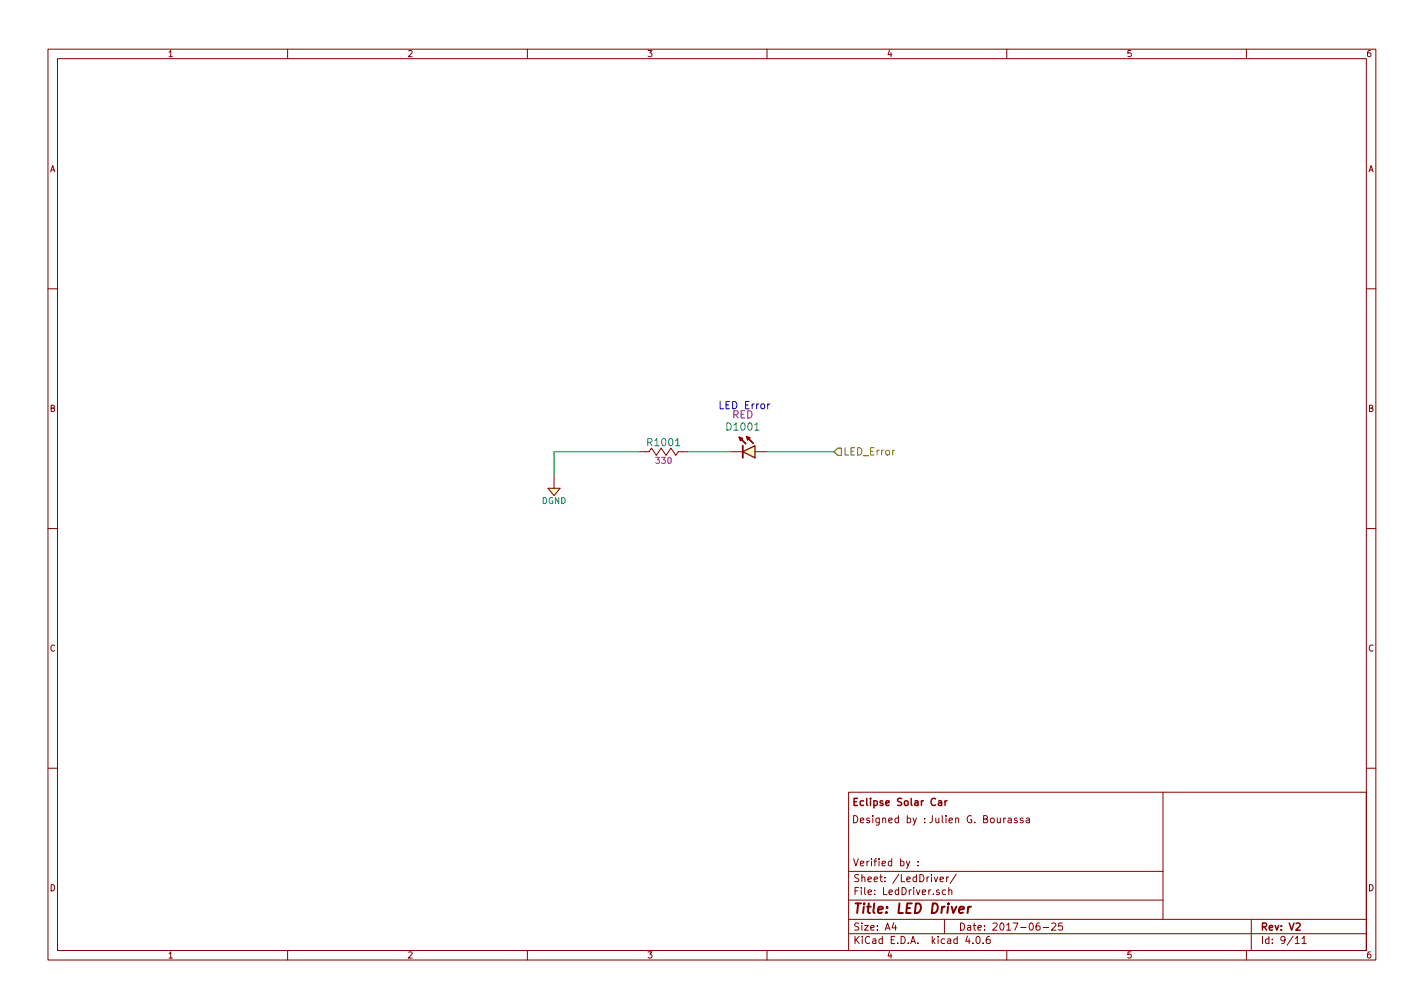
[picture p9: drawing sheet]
<svg xmlns="http://www.w3.org/2000/svg" width="297mm" height="210mm" viewBox="0 0 297 210" stroke-linecap="round" stroke-linejoin="round" font-family="sans-serif">
<g fill="none" stroke="#840000" stroke-width=".21">
<path d="M10 10.3h277v189.9h-277zM12 12.2h273v186.1h-273zM60 10.3v1.9M110 10.3v1.9M160 10.3v1.9M210 10.3v1.9M260 10.3v1.9M10 60.2h2M285 60.2h2M115.6 99.3v2.5h-1.3l1.3 1.6 1.2-1.6h-1.2M133.3 94.2h1.3M134.6 94.2h.8z"/>
<path d="M135.4 94.2l.5-.7 1 1.5 1-1.5 1 1.5 1.1-1.5 1 1.5 .5-.8M141.5 94.2h.7zM142.2 94.2h1.3M152.4 94.2h2.5M157.5 94.2h2.5M10 110.3h2M285 110.3h2M10 160.2h2M177 165.2h108v33.1h-108zM189.8 179.6l-.5 1.4-.2 .1M191.2 170.6l-.5 1.4-.3 .1M191.5 179.7v.1"/>
<path d="M192.9 171.5v.1M192.9 170.7v.1M212.2 170.7l-.4-.1-.2 .2 .1 .3 .5 .1v.3h-.6M213.4 170.7l-.4-.1-.2 .2 .1 .3 .5 .1v.3h-.6M214.1 170.7h.6v.9M214.7 171l-.5 .1-.2 .2 .2 .3 .5-.1M242.6 165.2v26.6M285 160.2h2M60 198.3v1.9M110 198.3v1.9M160 198.3v1.9M177 194.8h108"/>
<path d="M177 191.8h108M177 187.8h65.6M177 181.8h65.6M186.4 192.5l-.3 1h.9M186.8 193v1M191.5 180.5v.1M194.9 182.9l.3 1 .4-1M196.1 183.4l.7-.1-.1-.3-.4-.1-.2 .2 .1 .7h.5M197 191.8v3M197.3 185.7l-.5-.1-.3 .3 .1 .6 .2 .1 .5-.1M197.5 182.9v1M197.9 182.9l-.4 .3"/>
<path d="M197.9 185.7l.2-.1 .4 .1 .1 .9M197.9 185.1v1.5M199.5 182.3l-1.3 2M201.8 195.2l-.4 1.1h1M202.9 196.7v.1M203.8 195.4l.1-.1a.8 .8 0 0 1 .6 .8 .8 .8 0 0 1-.6 .7 .97 .97 0 0 1-.1-1.4zM205.1 196.7v.1M206.4 195.3l-.4 .1a1.11 1.11 0 0 0-.1 1.3l.4 .1 .2-.1 .1-.5-.3-.3-.4 .1-.2 .2M210 198.3v1.9M216.8 192.5l-.4 .1a1.11 1.11 0 0 0-.1 1.3l.4 .1 .2-.1 .1-.5-.3-.3-.4 .1-.2 .2M217.6 193.5h1.1M219.4 192.7l.6-.2 .2 .5-.9 1h.9"/>
<path d="M221.6 192.5h-.7l-.1 .7h.7l.2 .2-.1 .5-.2 .1-.6-.1M260 198.3v1.9M261 191.8v6.5M270.2 195.8l.4-.5v1.5M270.2 196.8h.8M271.6 195.8l.4-.5v1.5M271.6 196.8h.9"/>
</g>
<path d="M202 189.1l-.2 1.3M202.5 189.1l-.3 .1-.3 .3" fill="none" stroke="#840000" stroke-width=".41"/>
<path d="M195.8 167.1h.6v.9M196.4 167.4l-.5 .1-.2 .2 .2 .3 .5-.1M197.1 167v1M197.6 167l-.5 .3" fill="none" stroke="#840000" stroke-width=".3"/>
<path d="M160.1 84.2v1.1M160.6 84.2l-.5 .4" fill="none" stroke="#0000c2" stroke-width=".21"/>
<g fill="#ffffc2" stroke="#ffffc2" stroke-width=".21">
<path d="M154.9 94.2l2.6-1.2v2.5z"/>
<path d="M114.3 101.8h2.5l-1.2 1.6z"/>
</g>
<path d="M154.9 94.2l2.6-1.2v2.5z" fill="none" stroke="#840000" stroke-width=".25"/>
<path d="M154.9 93v2.5" fill="none" stroke="#840000" stroke-width=".38"/>
<g fill="#840000" stroke="#840000" stroke-width=".25">
<path d="M155.7 91.1l.8 .2-.5 .5-.3-.7 1.4 1.4z"/>
<path d="M154.2 91.2l.7 .2-.5 .5-.2-.7 1.4 1.4z"/>
</g>
<path d="M133.3 94.2h-17.7v5.1M143.5 94.2h8.9M160 94.2h14" fill="none" stroke="#008400" stroke-width=".21"/>
<path d="M174.8 93.5h.7v1.5h-.7l-.8-.8z" fill="none" stroke="#848400" stroke-width=".25"/>
<text font-size="2.8" fill="#840000" x="178" y="190.5">Title: LED Driver</text>
<text font-size="2.1" fill="#0000c2" x="149.9" y="85.3">LED Error</text>
<g font-size="2.1" fill="#008484">
<text x="151.8" y="89.8">D1001</text>
<text x="135.3" y="93.1">R1001</text>
</g>
<text font-size="2.1" fill="#840084" x="152.7" y="87.3">RED</text>
<text font-size="2.1" fill="#848400" x="175.9" y="95">LED_Error</text>
<g font-size="2.1" fill="#840000">
<text x="177.7" y="171.7">Designed by :</text>
<text x="177.8" y="168.1">Eclipse Solar Car</text>
<text x="193.7" y="171.7">Julien G. Bourassa</text>
<text x="177.9" y="180.7">Verified by :</text>
<text x="178" y="184">Sheet: /LedDriver/</text>
<text x="178" y="186.7">File: LedDriver.sch</text>
<text x="178" y="196.9">KiCad E.D.A. kicad 4.0.6</text>
<text x="178" y="194.1">Size: A4</text>
<text x="200" y="194.1">Date: 2017-06-25</text>
<text x="263" y="194.1">Rev: V2</text>
<text x="263" y="196.9">Id: 9/11</text>
</g>
<g font-size="1.8" fill="#840000">
<text x="35" y="11.9">1</text>
<text x="85" y="11.9">2</text>
<text x="135" y="11.9">3</text>
<text x="185" y="11.9">4</text>
<text x="235" y="11.9">5</text>
<text x="285" y="11.9">6</text>
<text x="10.4" y="35.9">A</text>
<text x="285.4" y="35.9">A</text>
<text x="10.4" y="85.9">B</text>
<text x="285.4" y="85.9">B</text>
<text x="10.4" y="135.9">C</text>
<text x="285.4" y="135.9">C</text>
<text x="10.4" y="185.9">D</text>
<text x="285.4" y="185.9">D</text>
<text x="35" y="199.9">1</text>
<text x="85" y="199.9">2</text>
<text x="135" y="199.9">3</text>
<text x="185" y="199.9">4</text>
<text x="235" y="199.9">5</text>
<text x="285" y="199.9">6</text>
</g>
<text font-size="1.8" fill="#840084" x="137" y="96.7">330</text>
<text font-size="1.8" fill="#008484" x="113" y="105.1">DGND</text>
</svg>
